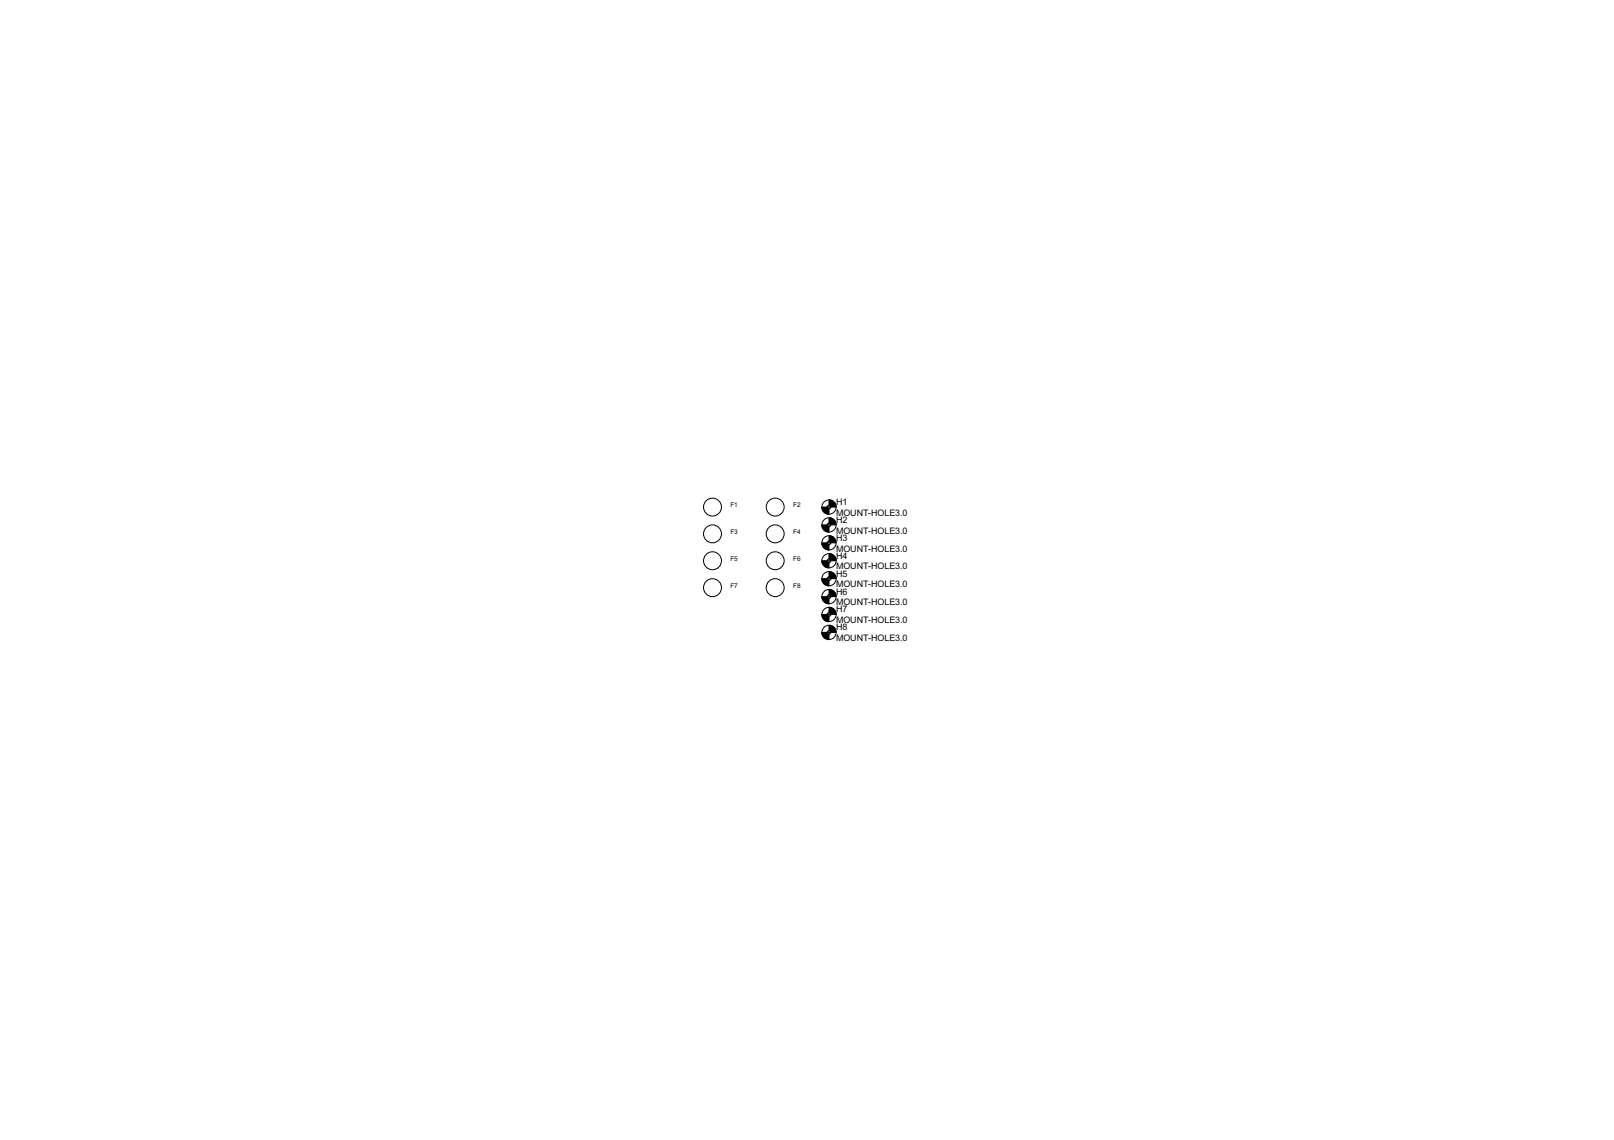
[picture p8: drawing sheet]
<svg xmlns="http://www.w3.org/2000/svg" width="297mm" height="210mm" viewBox="0 0 297 210" stroke-linecap="round" stroke-linejoin="round" font-family="sans-serif">
<g fill="#000" stroke="#000" stroke-width=".18">
<path d="M151.2 93.4h1l.1 .2 .3 .1v1a1.3 1.3 0 0 1-1.4-1.3z" fill-rule="evenodd"/>
<path d="M151.2 96.6h1l.4 .4v1a1.3 1.3 0 0 1-1.4-1.4z" fill-rule="evenodd"/>
<path d="M151.2 99.9h1l.4 .4v1a1.3 1.3 0 0 1-1.4-1.4z" fill-rule="evenodd"/>
<path d="M152.6 92a1.3 1.3 0 0 1 1.3 1.4h-1l-.1-.3-.2-.1z" fill-rule="evenodd"/>
<path d="M152.6 95.3a1.3 1.3 0 0 1 1.3 1.3h-1l-.1-.2-.2-.1z" fill-rule="evenodd"/>
<path d="M152.6 98.6a1.3 1.3 0 0 1 1.3 1.3h-1l-.1-.2-.2-.1z" fill-rule="evenodd"/>
<path d="M151.2 103.3h1l.4 .3v1a1.3 1.3 0 0 1-1.4-1.3z" fill-rule="evenodd"/>
<path d="M151.2 106.6h1l.1 .2 .3 .1v1a1.3 1.3 0 0 1-1.4-1.3z" fill-rule="evenodd"/>
<path d="M151.2 109.9h1l.1 .2 .3 .1v1a1.3 1.3 0 0 1-1.4-1.3z" fill-rule="evenodd"/>
<path d="M151.2 113.1h1l.4 .4v1a1.3 1.3 0 0 1-1.4-1.4z" fill-rule="evenodd"/>
<path d="M151.2 116.4h1l.4 .4v1a1.3 1.3 0 0 1-1.4-1.4z" fill-rule="evenodd"/>
<path d="M152.6 101.9a1.3 1.3 0 0 1 1.3 1.4h-1l-.1-.3-.2-.1z" fill-rule="evenodd"/>
<path d="M152.6 105.2a1.3 1.3 0 0 1 1.3 1.4h-1l-.1-.3-.2-.1z" fill-rule="evenodd"/>
<path d="M152.6 108.5a1.3 1.3 0 0 1 1.3 1.4h-1l-.1-.3-.2-.1z" fill-rule="evenodd"/>
<path d="M152.6 111.8a1.3 1.3 0 0 1 1.3 1.3h-1l-.1-.2-.2-.1z" fill-rule="evenodd"/>
<path d="M152.6 115.1a1.3 1.3 0 0 1 1.3 1.3h-1l-.1-.2-.2-.1z" fill-rule="evenodd"/>
</g>
<g fill="none" stroke="#000" stroke-width=".18">
<path d="M152.2 93.4h.7M152.2 96.6h.7M152.2 99.9h.7M152.6 93v.7M152.6 96.3v.7M152.6 99.6v.7M152.2 103.3h.7M152.2 106.6h.7M152.2 109.9h.7M152.2 113.1h.7M152.2 116.4h.7M152.6 102.9v.7"/>
<path d="M152.6 106.2v.7M152.6 109.5v.7M152.6 112.8v.7M152.6 116.1v.7"/>
<circle cx="131.1" cy="93.4" r="1.65"/>
<circle cx="131.1" cy="98.3" r="1.65"/>
<circle cx="142.7" cy="98.3" r="1.65"/>
<circle cx="142.7" cy="93.4" r="1.65"/>
<circle cx="152.6" cy="99.9" r="1.31"/>
<circle cx="152.6" cy="96.6" r="1.31"/>
<circle cx="152.6" cy="93.4" r="1.31"/>
<circle cx="152.6" cy="99.9" r=".34"/>
<circle cx="152.6" cy="96.6" r=".34"/>
<circle cx="152.6" cy="93.4" r=".34"/>
<circle cx="131.1" cy="108.2" r="1.65"/>
<circle cx="131.1" cy="103.3" r="1.65"/>
<circle cx="142.7" cy="108.2" r="1.65"/>
<circle cx="142.7" cy="103.3" r="1.65"/>
<circle cx="152.6" cy="103.3" r="1.31"/>
<circle cx="152.6" cy="109.9" r="1.31"/>
<circle cx="152.6" cy="106.6" r="1.31"/>
<circle cx="152.6" cy="116.4" r="1.31"/>
<circle cx="152.6" cy="113.1" r="1.31"/>
<circle cx="152.6" cy="106.6" r=".34"/>
<circle cx="152.6" cy="113.1" r=".34"/>
<circle cx="152.6" cy="116.4" r=".34"/>
<circle cx="152.6" cy="103.3" r=".34"/>
<circle cx="152.6" cy="109.9" r=".34"/>
</g>
<g font-size="1.8">
<text x="153.9" y="95">MOUNT-HOLE3.0</text>
<text x="153.9" y="93">H1</text>
<text x="153.9" y="98.3">MOUNT-HOLE3.0</text>
<text x="153.9" y="101.6">MOUNT-HOLE3.0</text>
<text x="153.9" y="96.3">H2</text>
<text x="153.9" y="99.6">H3</text>
<text x="153.9" y="104.9">MOUNT-HOLE3.0</text>
<text x="153.9" y="102.9">H4</text>
<text x="153.9" y="106.2">H5</text>
<text x="153.9" y="108.1">MOUNT-HOLE3.0</text>
<text x="153.9" y="111.4">MOUNT-HOLE3.0</text>
<text x="153.9" y="109.5">H6</text>
<text x="153.9" y="112.8">H7</text>
<text x="153.9" y="114.7">MOUNT-HOLE3.0</text>
<text x="153.9" y="118">MOUNT-HOLE3.0</text>
<text x="153.9" y="116.1">H8</text>
</g>
<g font-size="1.3">
<text x="134.4" y="93.4">F1</text>
<text x="146" y="93.4">F2</text>
<text x="134.4" y="98.3">F3</text>
<text x="146" y="98.3">F4</text>
<text x="134.4" y="103.3">F5</text>
<text x="146" y="103.3">F6</text>
<text x="134.4" y="108.2">F7</text>
<text x="146" y="108.2">F8</text>
</g>
</svg>
